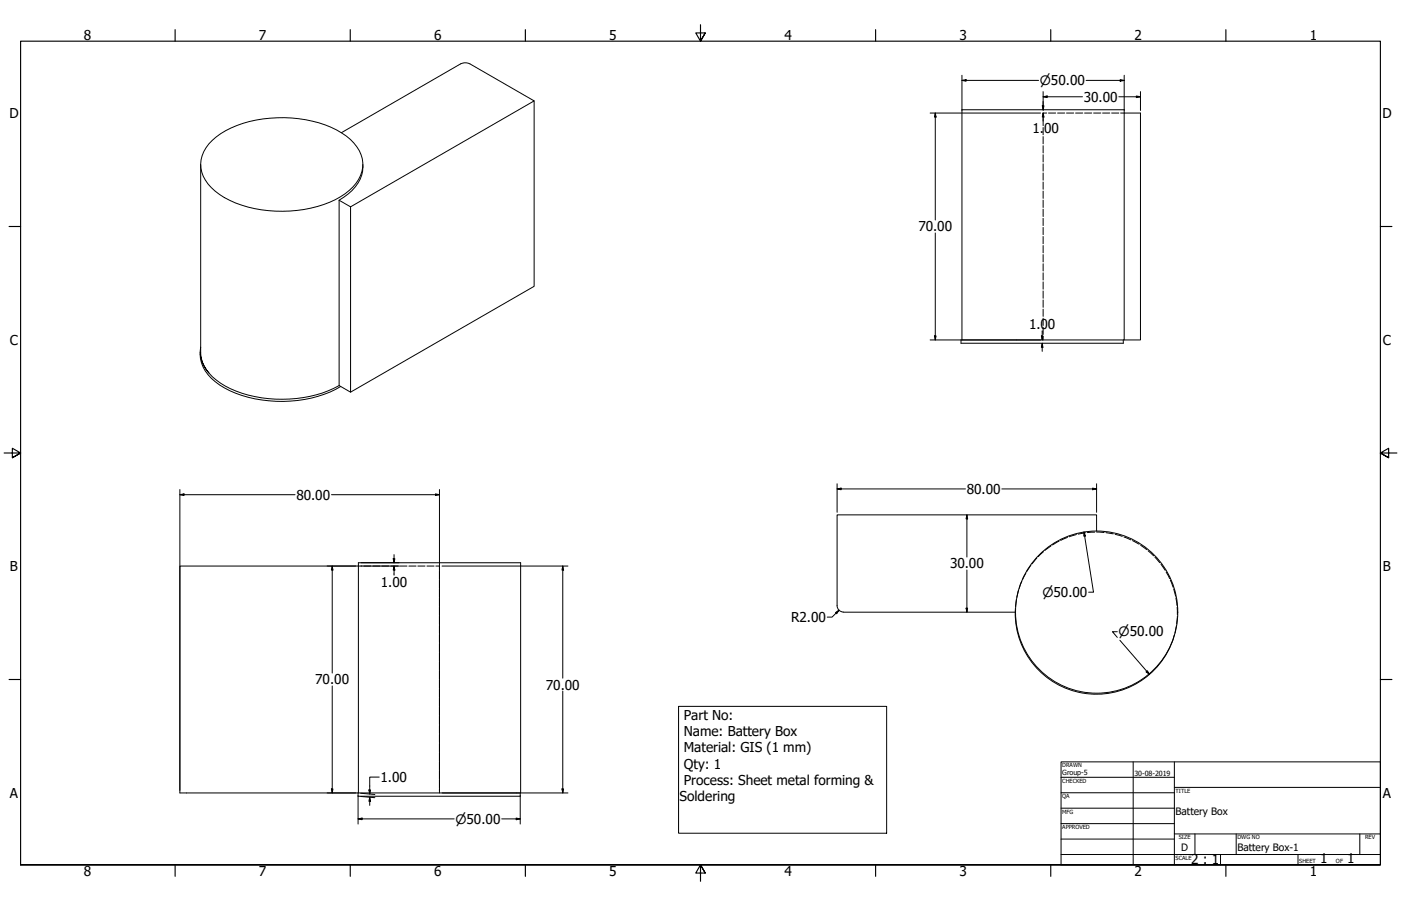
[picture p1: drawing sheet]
<svg xmlns="http://www.w3.org/2000/svg" width="864mm" height="559mm" viewBox="0 0 864 559" stroke-linecap="round" stroke-linejoin="round" font-family="sans-serif">
<!-- layer: Hidden (ANSI) -->
<g fill="none" stroke="#000" stroke-width=".62">
<path d="M643 73v5M643 79v4M645 70h-2v2M646 70h5M652 70h4M657 70h5M663 70h4M669 70h4M674 70h5M680 70h4M685 70h5M691 70h2"/>
<path d="M643 84v5M643 90v4M643 95v5M643 101v5M643 107v4M643 112v5M643 118v4M643 123v5M643 129v5M643 135v4M643 140v5M643 146v4"/>
<path d="M643 151v5M643 157v5M643 163v4M643 168v5M643 174v4M643 179v5M643 185v5M643 191v4M643 196v5M643 202v4M643 207v3M648 337l-4 2"/>
<path d="M653 334l-4 2M658 331l-4 2M664 330l-5 1M669 329h-4M675 328h-5M676 328h5M682 328l4 1M687 330l5 1M693 331l4 2M698 333l4 3M703 336l4 3M708 340l3 3"/>
<path d="M221 349h2M224 349h5M230 349h4M235 349h5M241 349h4M246 349h5M252 349h4M258 349h4M263 349h5M269 349h2v2M271 352v5M271 358v5"/>
<path d="M630 359l-2 4M632 353l-2 5M635 349l-2 3M639 344l-3 4M643 340l-3 3M712 344l3 3M716 348l2 4M719 353l2 4M721 358l2 4M271 364v4M271 369v5M271 375v4"/>
<path d="M626 375v3M627 370l-1 4M628 364l-1 4M724 363l1 5M725 369v4M726 375v4M271 380v5M271 386v5M271 392v4M271 397v5M724 392l-1 2M725 386l-1 4"/>
<path d="M726 380l-1 5M271 403v4M271 408v5M271 414v5M271 420v4M271 425v5M271 431v4M271 436v5M271 442v5M271 448v4M271 453v5M271 459v4"/>
<path d="M271 464v5M271 470v5M271 476v4M271 481v5M271 487v2"/>
</g>
<!-- layer: Visible (ANSI) -->
<g fill="none" stroke="#000" stroke-width=".62">
<path d="M329 62v115l-113 65M693 70h10v140h-10M131 87a66 66 0 0 1 49-14 59 59 0 0 1 38 15 19 19 0 0 1-3 29 69 69 0 0 1-50 13 56 56 0 0 1-37-16 19 19 0 0 1 3-27zM210 82l74-43h2h4l39 23-113 66-7-4M124 101v116l1 7 4 6a19 19 0 0 1-5-16M224 101a24 24 0 0 1-15 23M209 124v114M216 128v114l-7-4M123 217a23 23 0 0 0 12 20 77 77 0 0 0 75 1M593 210v-142h100v142h-101v2h100v-2M129 230a58 58 0 0 0 41 16 74 74 0 0 0 39-8M676 328v-10h-160v56a4 4 0 0 0 4 4h106"/>
<path d="M221 349h-110v140h210v-142h-100v142M626 378a50 50 0 0 0 42 50 50 50 0 0 0 55-34M221 489v2h100v-2"/>
<circle cx="676" cy="378" r="50"/>
</g>
<!-- layer: Border (ANSI) -->
<g fill="none" stroke="#000" stroke-width=".7">
<path d="M108 18v7M216 18v7M324 18v7M432 15v10l-3-5h6l-3 5 3-5M540 18v7M648 18v7M756 18v7M6 140h7M851 140h7M3 279h10l-5-3v6l5-3-5 3M861 279h-10l5-3v6l-5-3 5 3M6 419h7"/>
<path d="M851 419h7M13 533v-508h838v508h-838h838M108 533v8M216 533v8M324 533v8M435 538l-3-5 3 5h-6l3-5v11M540 533v8M648 533v8M756 533v8"/>
</g>
<!-- layer: Title (ANSI) -->
<g fill="none" stroke="#000" stroke-width=".62">
<path d="M654 470h197v63h-197zM654 479h70M698 470v63M724 470v63M654 489h70M654 498h70M724 486h127M654 508h70M654 518h70M724 514h127M737 514v13M762 514v13"/>
<path d="M838 514v13M654 527h197M752 527v6M800 527v6"/>
</g>
<!-- layer: Dimension (ANSI) -->
<g fill="none" stroke="#000" stroke-width=".62">
<path d="M593 50l3-1v1zM593 50h47M593 46v22M643 60l2-1v1zM643 60h24M643 57v11M669 50h24M690 60h13M690 49l3 1h-3zM693 46v22M700 59l3 1h-3zM703 57v11"/>
<path d="M573 70h68M577 70v2h-1zM577 70v66M642 65h2l-1 3zM643 70l1 2h-2zM643 70v5M577 144v66M573 210h68M576 207h1v3zM642 207h1l-1 3zM642 212l1 2h-1zM642 204v6"/>
<path d="M642 212v5M516 298v18M676 298v18M111 305h2v1zM111 305h71M111 302v185M204 305h67M268 305h3l-3 1zM271 302v185M516 302l2-1v1zM516 302h79M596 318v2z"/>
<path d="M596 318v26M618 302h58M673 301l3 1h-3zM668 328l1 3h-1zM668 328l6 37h-3M202 349h17M205 349v3h-1zM205 349v66M223 349h23M223 347h23M242 345h1v2zM243 349v3h-1z"/>
<path d="M243 342v5M243 349v6M272 349h78M347 349v3h-1zM347 349v69M596 352v26M515 378l2-2-1 3zM517 376l-4 5h-3M596 375v3zM689 390h-3l3 3M690 395l19 21M707 414l2 2z"/>
<path d="M205 423v66M347 426v63M234 479h-6v11M202 489h17M204 487h1v2zM221 491v17M222 491l9 1M222 489l9 1M227 487h1v3zM228 492v2h-1zM228 492v5M272 489h78"/>
<path d="M321 491v17M346 487h1v2zM221 505h2v1zM221 505h59M309 505h12M318 505h3l-3 1z"/>
</g>
<g fill="#000">
<path d="M593 50l3-1v1z" fill-rule="evenodd"/>
<path d="M643 60l2-1v1z" fill-rule="evenodd"/>
<path d="M690 49l3 1h-3z" fill-rule="evenodd"/>
<path d="M577 70v2h-1z" fill-rule="evenodd"/>
<path d="M642 65h2l-1 3z" fill-rule="evenodd"/>
<path d="M643 70l1 2h-2z" fill-rule="evenodd"/>
<path d="M700 59l3 1h-3z" fill-rule="evenodd"/>
<path d="M576 207h1v3z" fill-rule="evenodd"/>
<path d="M642 207h1l-1 3z" fill-rule="evenodd"/>
<path d="M642 212l1 2h-1z" fill-rule="evenodd"/>
<path d="M111 305h2v1z" fill-rule="evenodd"/>
<path d="M268 305h3l-3 1z" fill-rule="evenodd"/>
<path d="M516 302l2-1v1z" fill-rule="evenodd"/>
<path d="M673 301l3 1h-3z" fill-rule="evenodd"/>
<path d="M596 318v2z" fill-rule="evenodd"/>
<path d="M668 328l1 3h-1z" fill-rule="evenodd"/>
<path d="M205 349v3h-1z" fill-rule="evenodd"/>
<path d="M242 345h1v2z" fill-rule="evenodd"/>
<path d="M243 349v3h-1z" fill-rule="evenodd"/>
<path d="M347 349v3h-1z" fill-rule="evenodd"/>
<path d="M515 378l2-2-1 3z" fill-rule="evenodd"/>
<path d="M596 375v3z" fill-rule="evenodd"/>
<path d="M707 414l2 2z" fill-rule="evenodd"/>
<path d="M204 487h1v2z" fill-rule="evenodd"/>
<path d="M227 487h1v3z" fill-rule="evenodd"/>
<path d="M228 492v2h-1z" fill-rule="evenodd"/>
<path d="M346 487h1v2z" fill-rule="evenodd"/>
<path d="M221 505h2v1z" fill-rule="evenodd"/>
<path d="M318 505h3l-3 1z" fill-rule="evenodd"/>
</g>
<!-- layer: Symbol (ANSI) -->
<path d="M418 436h129v78h-129z" fill="none" stroke="#000" stroke-width=".62"/>
<g font-size="8.4">
<text x="52" y="24">8</text>
<text x="160" y="24">7</text>
<text x="268" y="24">6</text>
<text x="376" y="24">5</text>
<text x="483" y="24">4</text>
<text x="591" y="24">3</text>
<text x="699" y="24">2</text>
<text x="807" y="24">1</text>
<text x="668" y="63">30.00</text>
<text x="6" y="73">D</text>
<text x="852" y="73">D</text>
<text x="636" y="82">1.</text>
<text x="644" y="82">00</text>
<text x="566" y="143">70.00</text>
<text x="634" y="203">1.00</text>
<text x="6" y="213">C</text>
<text x="852" y="213">C</text>
<text x="596" y="305">80.00</text>
<text x="183" y="308">80.00</text>
<text x="6" y="352">B</text>
<text x="586" y="351">30.00</text>
<text x="852" y="352">B</text>
<text x="235" y="362">1.00</text>
<text x="488" y="384">R2.00</text>
<text x="194" y="422">70.00</text>
<text x="336" y="425">70.00</text>
<text x="422" y="444">Part No:</text>
<text x="422" y="454">Name: Battery Box</text>
<text x="422" y="464">Material: GIS (1 mm)</text>
<text x="422" y="474">Qty: 1</text>
<text x="235" y="482">1.00</text>
<text x="422" y="484">Process: Sheet metal forming &amp;</text>
<text x="6" y="492">A</text>
<text x="852" y="492">A</text>
<text x="419" y="494">Soldering</text>
<text x="734" y="533">2 : 1</text>
<text x="814" y="533">1</text>
<text x="830" y="533">1</text>
<text x="52" y="541">8</text>
<text x="160" y="541">7</text>
<text x="268" y="541">6</text>
<text x="376" y="541">5</text>
<text x="483" y="541">4</text>
<text x="591" y="541">3</text>
<text x="699" y="541">2</text>
<text x="807" y="541">1</text>
</g>
<g font-size="8">
<text x="641" y="53">⌀50.00</text>
<text x="643" y="368">⌀50.00</text>
<text x="690" y="393">⌀50.00</text>
<text x="281" y="508">⌀50.00</text>
</g>
<g font-size="6.3">
<text x="725" y="503">Battery Box</text>
<text x="728" y="525">D</text>
<text x="763" y="525">Battery Box-1</text>
</g>
<g font-size="4.4">
<text x="655" y="478">Group-5</text>
<text x="699" y="479">30-08-2019</text>
</g>
<g font-size="3.5">
<text x="655" y="473">DRAWN</text>
<text x="655" y="483">CHECKED</text>
<text x="725" y="489">TITLE</text>
<text x="655" y="492">QA</text>
<text x="655" y="502">MFG</text>
<text x="655" y="511">APPROVED</text>
<text x="727" y="518">SIZE</text>
<text x="763" y="518">DWG NO</text>
<text x="841" y="518">REV</text>
<text x="725" y="530">SCALE</text>
<text x="801" y="533">SHEET</text>
<text x="824" y="533">OF</text>
</g>
</svg>
